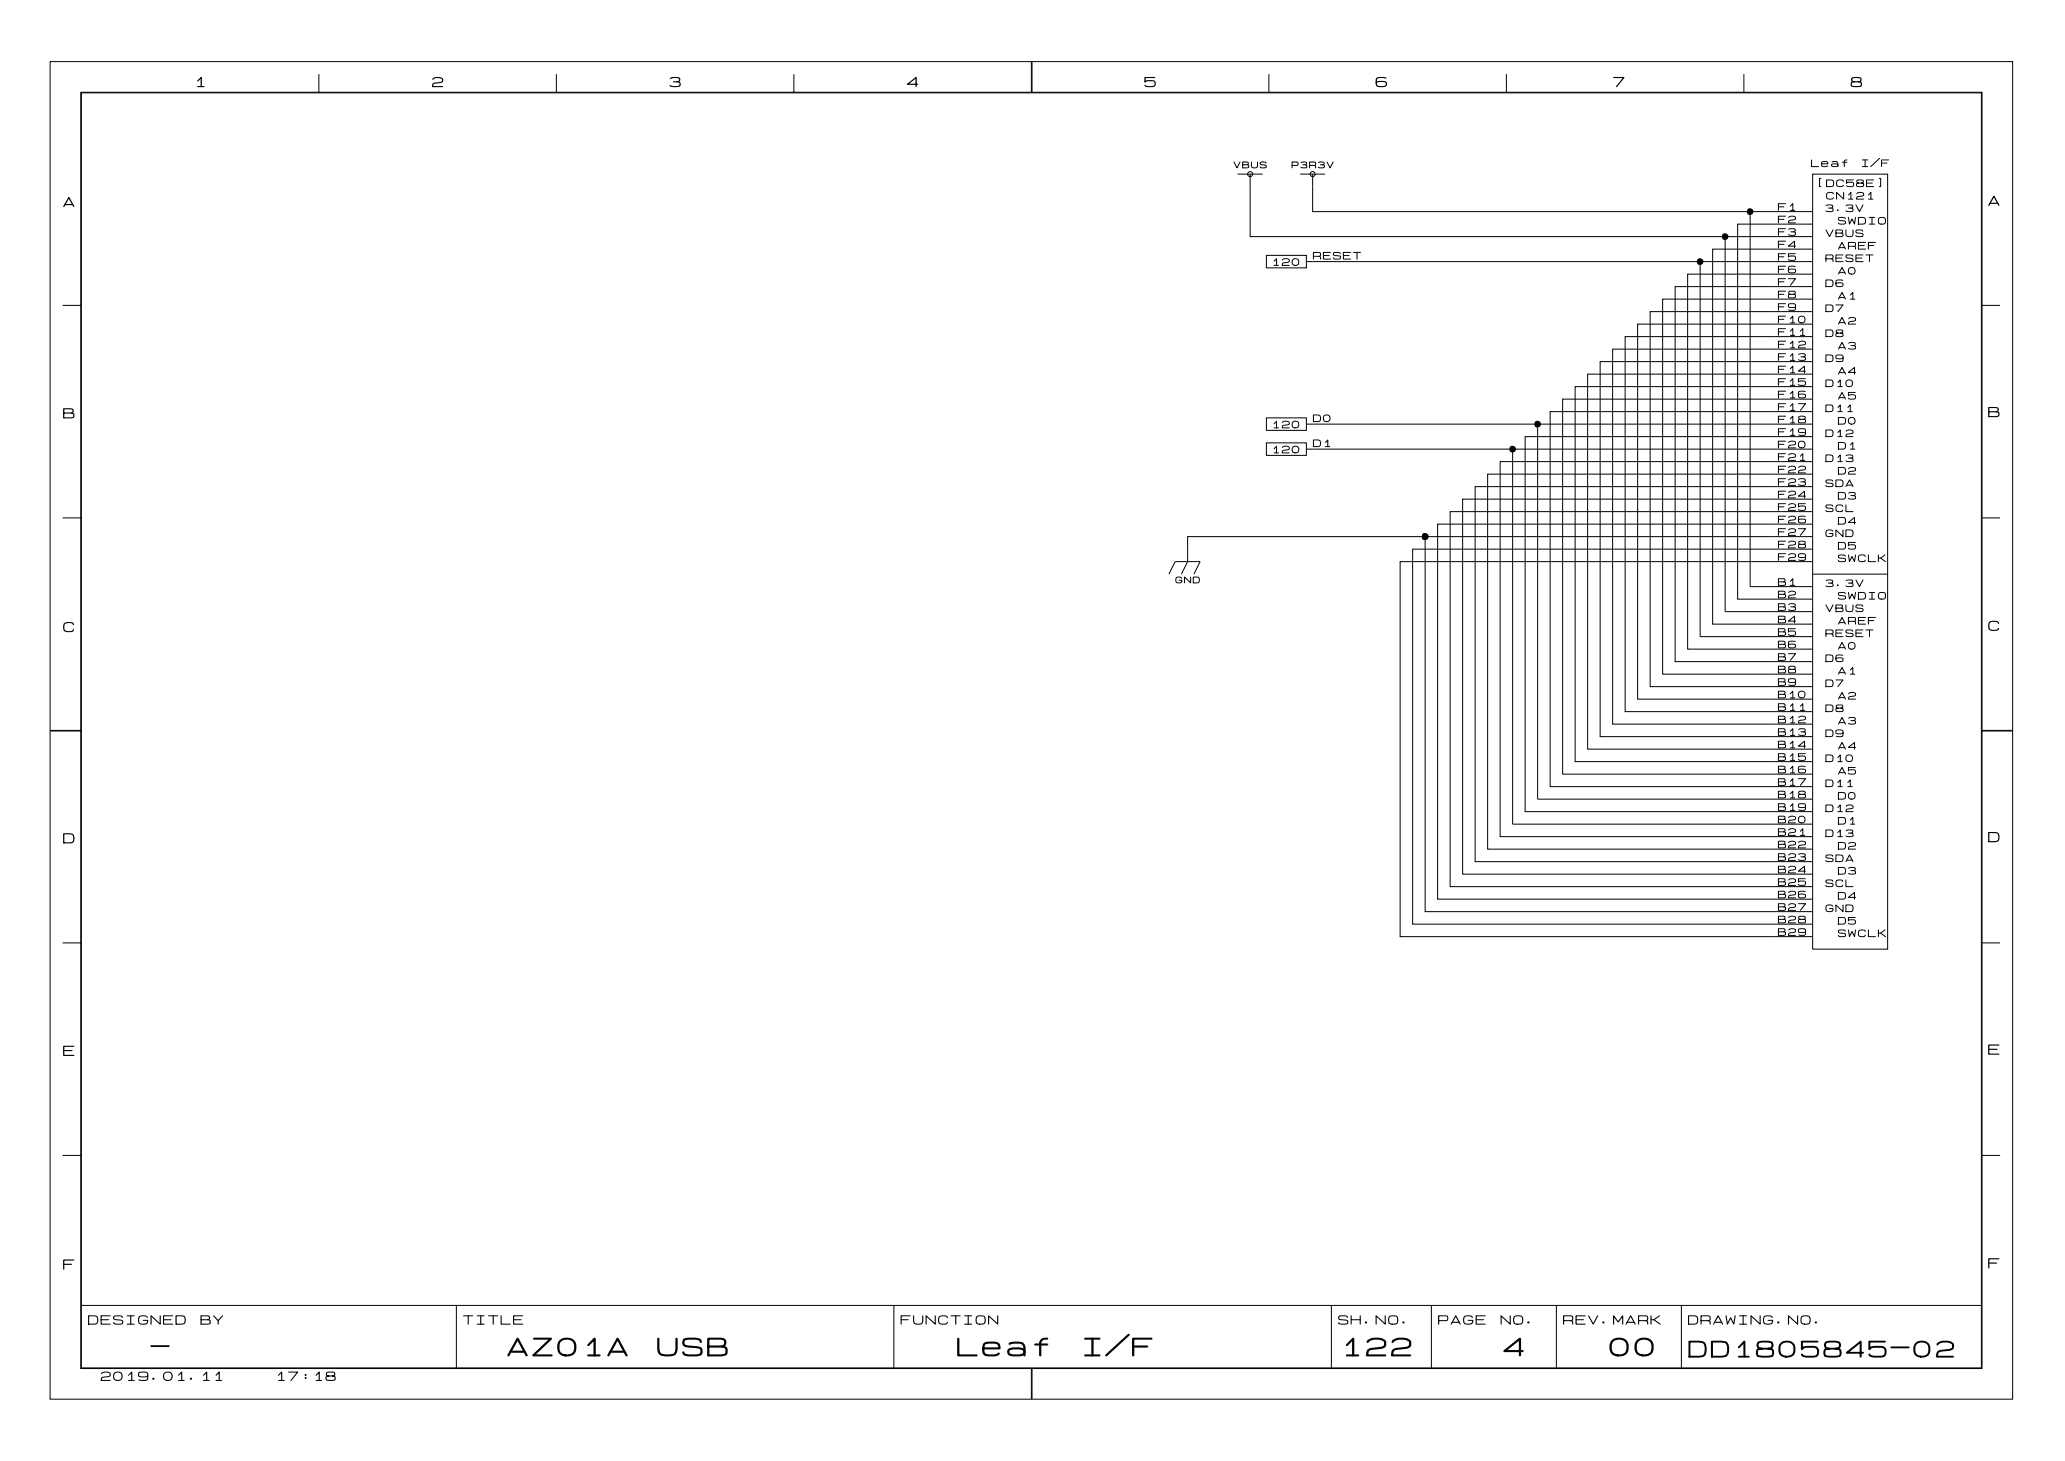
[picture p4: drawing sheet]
<svg xmlns="http://www.w3.org/2000/svg" width="297mm" height="210mm" viewBox="0 0 297 210" stroke-linecap="round" stroke-linejoin="round" font-family="sans-serif">
<g fill="none" stroke="#000" stroke-width=".14">
<path d="M7.2 8.9h282v192.1h-282zM11.6 13.3h273.2v183.3h-273.2zM11.7 13.3h273v183.2h-273zM45.8 10.6v2.7M79.9 10.6v2.7M114.1 10.6v2.7M148.2 8.9v4.4M148.3 8.9v4.4M182.3 10.6v2.7M216.4 10.6v2.7M250.6 10.6v2.7M177.8 25h3.6"/>
<path d="M179.6 25v9h80.8M181.9 36.7h5.8v1.8h-5.8zM186.8 25h3.6M187.7 37.6h72.7M188.6 25v5.4h71.8M244.3 37.6v53.9M247.9 34v53.9h7.1M251.4 30.4v53.9h3.6M260.4 25h10.8v111.4h-10.8zM260.4 32.2h-10.7v53.9h5.3M260.4 39.4h-17.9v53.9h12.5M260.4 35.8h-14.3v53.9h8.9"/>
<path d="M9 43.9h2.7M260.4 59.1h-37.7v53.9h32.3M260.4 55.5h-34.1v53.9h28.7M260.4 52h-30.5v53.8h25.1M260.4 48.4h-26.9v53.8h21.5M260.4 50.2h-28.7v53.8h23.3M260.4 44.8h-23.3v53.9h17.9M260.4 46.6h-25.1v53.8h19.7M260.4 41.2h-19.7v53.9h19.7M260.4 43h-21.5v53.9h16.1M260.4 53.8h-32.3v53.8h26.9M260.4 57.3h-35.9v53.9h30.5"/>
<path d="M284.7 43.9h2.7M9 74.4h2.7M170.6 78.9v1.8l-.9 1.8M181.9 63.6h5.8v1.8h-5.8zM181.9 60h5.8v1.8h-5.8zM187.7 60.9h72.7M204.8 77.1h-34.2v1.8M204.8 77.1v53.9h55.6M204.8 77.1h50.2M217.3 64.5v53.9h43.1M220.9 60.9v53.9h39.5M255 69.9h-43.1v53.9h48.5"/>
<path d="M255 75.3h-48.5v53.9h53.9M255 78.9h-52v53.9h57.4M255 69.9h5.4M255 75.3h5.4M255 73.5h5.4M255 78.9h5.4M255 77.1h5.4M255 73.5h-46.7v53.9h52.1M260.4 71.7h-50.3v53.9h50.3M260.4 66.3h-44.9v53.9h39.5M260.4 68.1h-46.7v53.9h41.3M260.4 62.7h-41.3v53.9h41.3"/>
<path d="M260.4 64.5h-72.7M284.7 74.4h2.7M167.9 82.5l.9-1.8h3.6l-.9 1.8M255 80.7h-53.8v53.9h59.2M255 89.7h5.4M255 87.9h5.4M255 86.1h5.4M255 98.6h5.4M255 84.3h5.4M255 96.9h5.4M255 93.3h5.4M255 80.7h5.4"/>
<path d="M260.4 91.5h-16.1M260.4 82.5h10.8M7.2 105h4.5M7.2 104.9h4.5M255 109.4h5.4M255 102.2h5.4M255 107.6h5.4M255 100.4h5.4M255 105.8h5.4M255 104h5.4M255 113h5.4M255 111.2h5.4"/>
<path d="M284.7 104.9h4.5M284.7 105h4.5M9 135.5h2.7M255 122h5.4M255 120.2h5.4M284.7 135.5h2.7M9 166h2.7M284.7 166h2.7M11.7 187.6h273M65.6 187.6v8.9M128.4 187.6v8.9M148.2 196.5v4.5"/>
<path d="M148.3 196.5v4.5M191.3 187.6v8.9M205.7 187.6v8.9M223.6 187.6v8.9M241.6 187.6v8.9"/>
<circle cx="179.6" cy="25" r=".36"/>
<circle cx="188.6" cy="25" r=".36"/>
</g>
<path d="M244 37.2l.3-.1 .4 .2 .1 .3-.2 .3-.4 .2-.3-.1-.1-.3v-.3zM247.6 33.6l.2-.1 .5 .2 .1 .3-.2 .3-.4 .2-.3-.1-.1-.3v-.3zM251.2 30l.2-.1 .5 .2v.3l-.1 .3-.4 .2-.3-.1-.1-.3v-.3zM204.5 76.7l.2-.1 .5 .2v.3l-.1 .3-.4 .2-.3-.1-.1-.3v-.3zM217 64.1l.3-.1 .4 .2 .1 .3-.1 .3-.4 .2-.3-.1-.1-.2v-.3zM220.6 60.5l.3-.1 .4 .2 .1 .3-.1 .4-.4 .1-.3-.1-.1-.2v-.3z" fill="#000"/>
<g font-size="3.6">
<text x="72.8" y="195.4">AZ01A</text>
<text x="94.3" y="195.4">USB</text>
<text x="137.4" y="195.4">Leaf</text>
<text x="155.3" y="195.4">I/F</text>
<text x="192.5" y="195.4">122</text>
<text x="215.9" y="195.4">4</text>
<text x="231.1" y="195.4">00</text>
</g>
<g font-size="3.2">
<text x="21.6" y="195.3">-</text>
<text x="242.5" y="195.5">DD1805845-02</text>
</g>
<g font-size="2">
<text x="27.9" y="12.8">1</text>
<text x="62" y="12.8">2</text>
<text x="96.1" y="12.8">3</text>
<text x="130.2" y="12.8">4</text>
<text x="164.3" y="12.8">5</text>
<text x="197.6" y="12.8">6</text>
<text x="231.7" y="12.8">7</text>
<text x="265.8" y="12.8">8</text>
<text x="285.6" y="29.8">A</text>
<text x="9" y="30">A</text>
<text x="9" y="60.4">B</text>
<text x="285.6" y="60.2">B</text>
<text x="9" y="91.1">C</text>
<text x="285.6" y="90.9">C</text>
<text x="9" y="121.4">D</text>
<text x="285.6" y="121.3">D</text>
<text x="9" y="152">E</text>
<text x="285.6" y="151.8">E</text>
<text x="9" y="182.7">F</text>
<text x="285.6" y="182.5">F</text>
</g>
<g font-size="1.8">
<text x="12.6" y="190.6">DESIGNED</text>
<text x="28.7" y="190.6">BY</text>
<text x="66.5" y="190.6">TITLE</text>
<text x="129.3" y="190.6">FUNCTION</text>
<text x="192.2" y="190.6">SH.NO.</text>
<text x="206.6" y="190.6">PAGE</text>
<text x="215.5" y="190.6">NO.</text>
<text x="224.5" y="190.6">REV.MARK</text>
<text x="242.5" y="190.6">DRAWING.NO.</text>
<text x="14.4" y="198.6">2019.01.11</text>
<text x="39.5" y="198.6">17:18</text>
</g>
<g font-size="1.4">
<text x="260.2" y="24.2">Leaf</text>
<text x="260.9" y="27.1">[DC58E]</text>
<text x="262.3" y="28.9">CN121</text>
<text x="267.3" y="24.2">I/F</text>
<text x="255.4" y="35.9">F4</text>
<text x="255.4" y="34.1">F3</text>
<text x="255.4" y="32.3">F2</text>
<text x="255.4" y="30.5">F1</text>
<text x="262.2" y="34.2">VBUS</text>
<text x="262.2" y="30.7">3.3V</text>
<text x="264" y="32.4">SWDIO</text>
<text x="182.7" y="38.4">120</text>
<text x="188.6" y="37.5">RESET</text>
<text x="255.4" y="41.2">F7</text>
<text x="255.4" y="39.5">F6</text>
<text x="255.4" y="37.7">F5</text>
<text x="262.2" y="41.4">D6</text>
<text x="262.2" y="37.8">RESET</text>
<text x="264" y="36">AREF</text>
<text x="264" y="39.6">A0</text>
<text x="255.4" y="46.6">F10</text>
<text x="255.4" y="44.8">F9</text>
<text x="255.4" y="43">F8</text>
<text x="262.2" y="45">D7</text>
<text x="264" y="46.8">A2</text>
<text x="264" y="43.2">A1</text>
<text x="255.4" y="48.4">F11</text>
<text x="255.4" y="50.2">F12</text>
<text x="255.4" y="52">F13</text>
<text x="255.4" y="53.8">F14</text>
<text x="262.2" y="52.2">D9</text>
<text x="262.2" y="48.6">D8</text>
<text x="264" y="50.4">A3</text>
<text x="255.4" y="55.6">F15</text>
<text x="255.4" y="57.4">F16</text>
<text x="255.4" y="59.2">F17</text>
<text x="262.2" y="59.4">D11</text>
<text x="262.2" y="55.8">D10</text>
<text x="264" y="57.6">A5</text>
<text x="264" y="54">A4</text>
<text x="182.7" y="65.3">120</text>
<text x="182.7" y="61.7">120</text>
<text x="188.6" y="64.4">D1</text>
<text x="188.6" y="60.8">D0</text>
<text x="255.4" y="61">F18</text>
<text x="255.4" y="62.8">F19</text>
<text x="255.4" y="64.6">F20</text>
<text x="262.2" y="63">D12</text>
<text x="264" y="61.2">D0</text>
<text x="264" y="64.8">D1</text>
<text x="255.4" y="66.4">F21</text>
<text x="255.4" y="68.2">F22</text>
<text x="255.4" y="70">F23</text>
<text x="255.4" y="71.8">F24</text>
<text x="262.2" y="66.6">D13</text>
<text x="262.2" y="70.2">SDA</text>
<text x="264" y="68.4">D2</text>
<text x="264" y="72">D3</text>
<text x="255.4" y="73.6">F25</text>
<text x="255.4" y="75.4">F26</text>
<text x="255.4" y="77.2">F27</text>
<text x="262.2" y="77.3">GND</text>
<text x="262.2" y="73.8">SCL</text>
<text x="264" y="75.6">D4</text>
<text x="255.4" y="79">F28</text>
<text x="255.4" y="80.8">F29</text>
<text x="264" y="79.1">D5</text>
<text x="264" y="80.9">SWCLK</text>
<text x="255.4" y="84.4">B1</text>
<text x="255.4" y="86.1">B2</text>
<text x="255.4" y="87.9">B3</text>
<text x="255.4" y="89.7">B4</text>
<text x="262.2" y="84.5">3.3V</text>
<text x="262.2" y="88.1">VBUS</text>
<text x="264" y="89.9">AREF</text>
<text x="264" y="86.3">SWDIO</text>
<text x="255.4" y="91.5">B5</text>
<text x="255.4" y="93.3">B6</text>
<text x="255.4" y="95.1">B7</text>
<text x="262.2" y="95.3">D6</text>
<text x="262.2" y="91.7">RESET</text>
<text x="264" y="93.5">A0</text>
<text x="255.4" y="96.9">B8</text>
<text x="255.4" y="98.7">B9</text>
<text x="255.4" y="100.5">B10</text>
<text x="262.2" y="98.9">D7</text>
<text x="264" y="97.1">A1</text>
<text x="264" y="100.7">A2</text>
<text x="255.4" y="102.3">B11</text>
<text x="255.4" y="104.1">B12</text>
<text x="255.4" y="105.9">B13</text>
<text x="255.4" y="107.7">B14</text>
<text x="262.2" y="102.5">D8</text>
<text x="262.2" y="106.1">D9</text>
<text x="264" y="104.3">A3</text>
<text x="264" y="107.9">A4</text>
<text x="255.4" y="109.5">B15</text>
<text x="255.4" y="111.3">B16</text>
<text x="255.4" y="113.1">B17</text>
<text x="262.2" y="113.3">D11</text>
<text x="262.2" y="109.7">D10</text>
<text x="264" y="111.5">A5</text>
<text x="255.4" y="114.9">B18</text>
<text x="255.4" y="116.7">B19</text>
<text x="255.4" y="118.5">B20</text>
<text x="262.2" y="116.9">D12</text>
<text x="264" y="115.1">D0</text>
<text x="264" y="118.7">D1</text>
<text x="255.4" y="120.3">B21</text>
<text x="255.4" y="122.1">B22</text>
<text x="255.4" y="123.9">B23</text>
<text x="255.4" y="125.7">B24</text>
<text x="262.2" y="120.5">D13</text>
<text x="262.2" y="124">SDA</text>
<text x="264" y="122.2">D2</text>
<text x="264" y="125.8">D3</text>
<text x="255.4" y="127.5">B25</text>
<text x="255.4" y="129.3">B26</text>
<text x="255.4" y="131">B27</text>
<text x="262.2" y="131.2">GND</text>
<text x="262.2" y="127.6">SCL</text>
<text x="264" y="129.4">D4</text>
<text x="255.4" y="132.8">B28</text>
<text x="255.4" y="134.6">B29</text>
<text x="264" y="134.8">SWCLK</text>
<text x="264" y="133">D5</text>
</g>
<g font-size="1.3">
<text x="177.2" y="24.3">VBUS</text>
<text x="185.5" y="24.3">P3R3V</text>
<text x="168.8" y="84">GND</text>
</g>
</svg>
